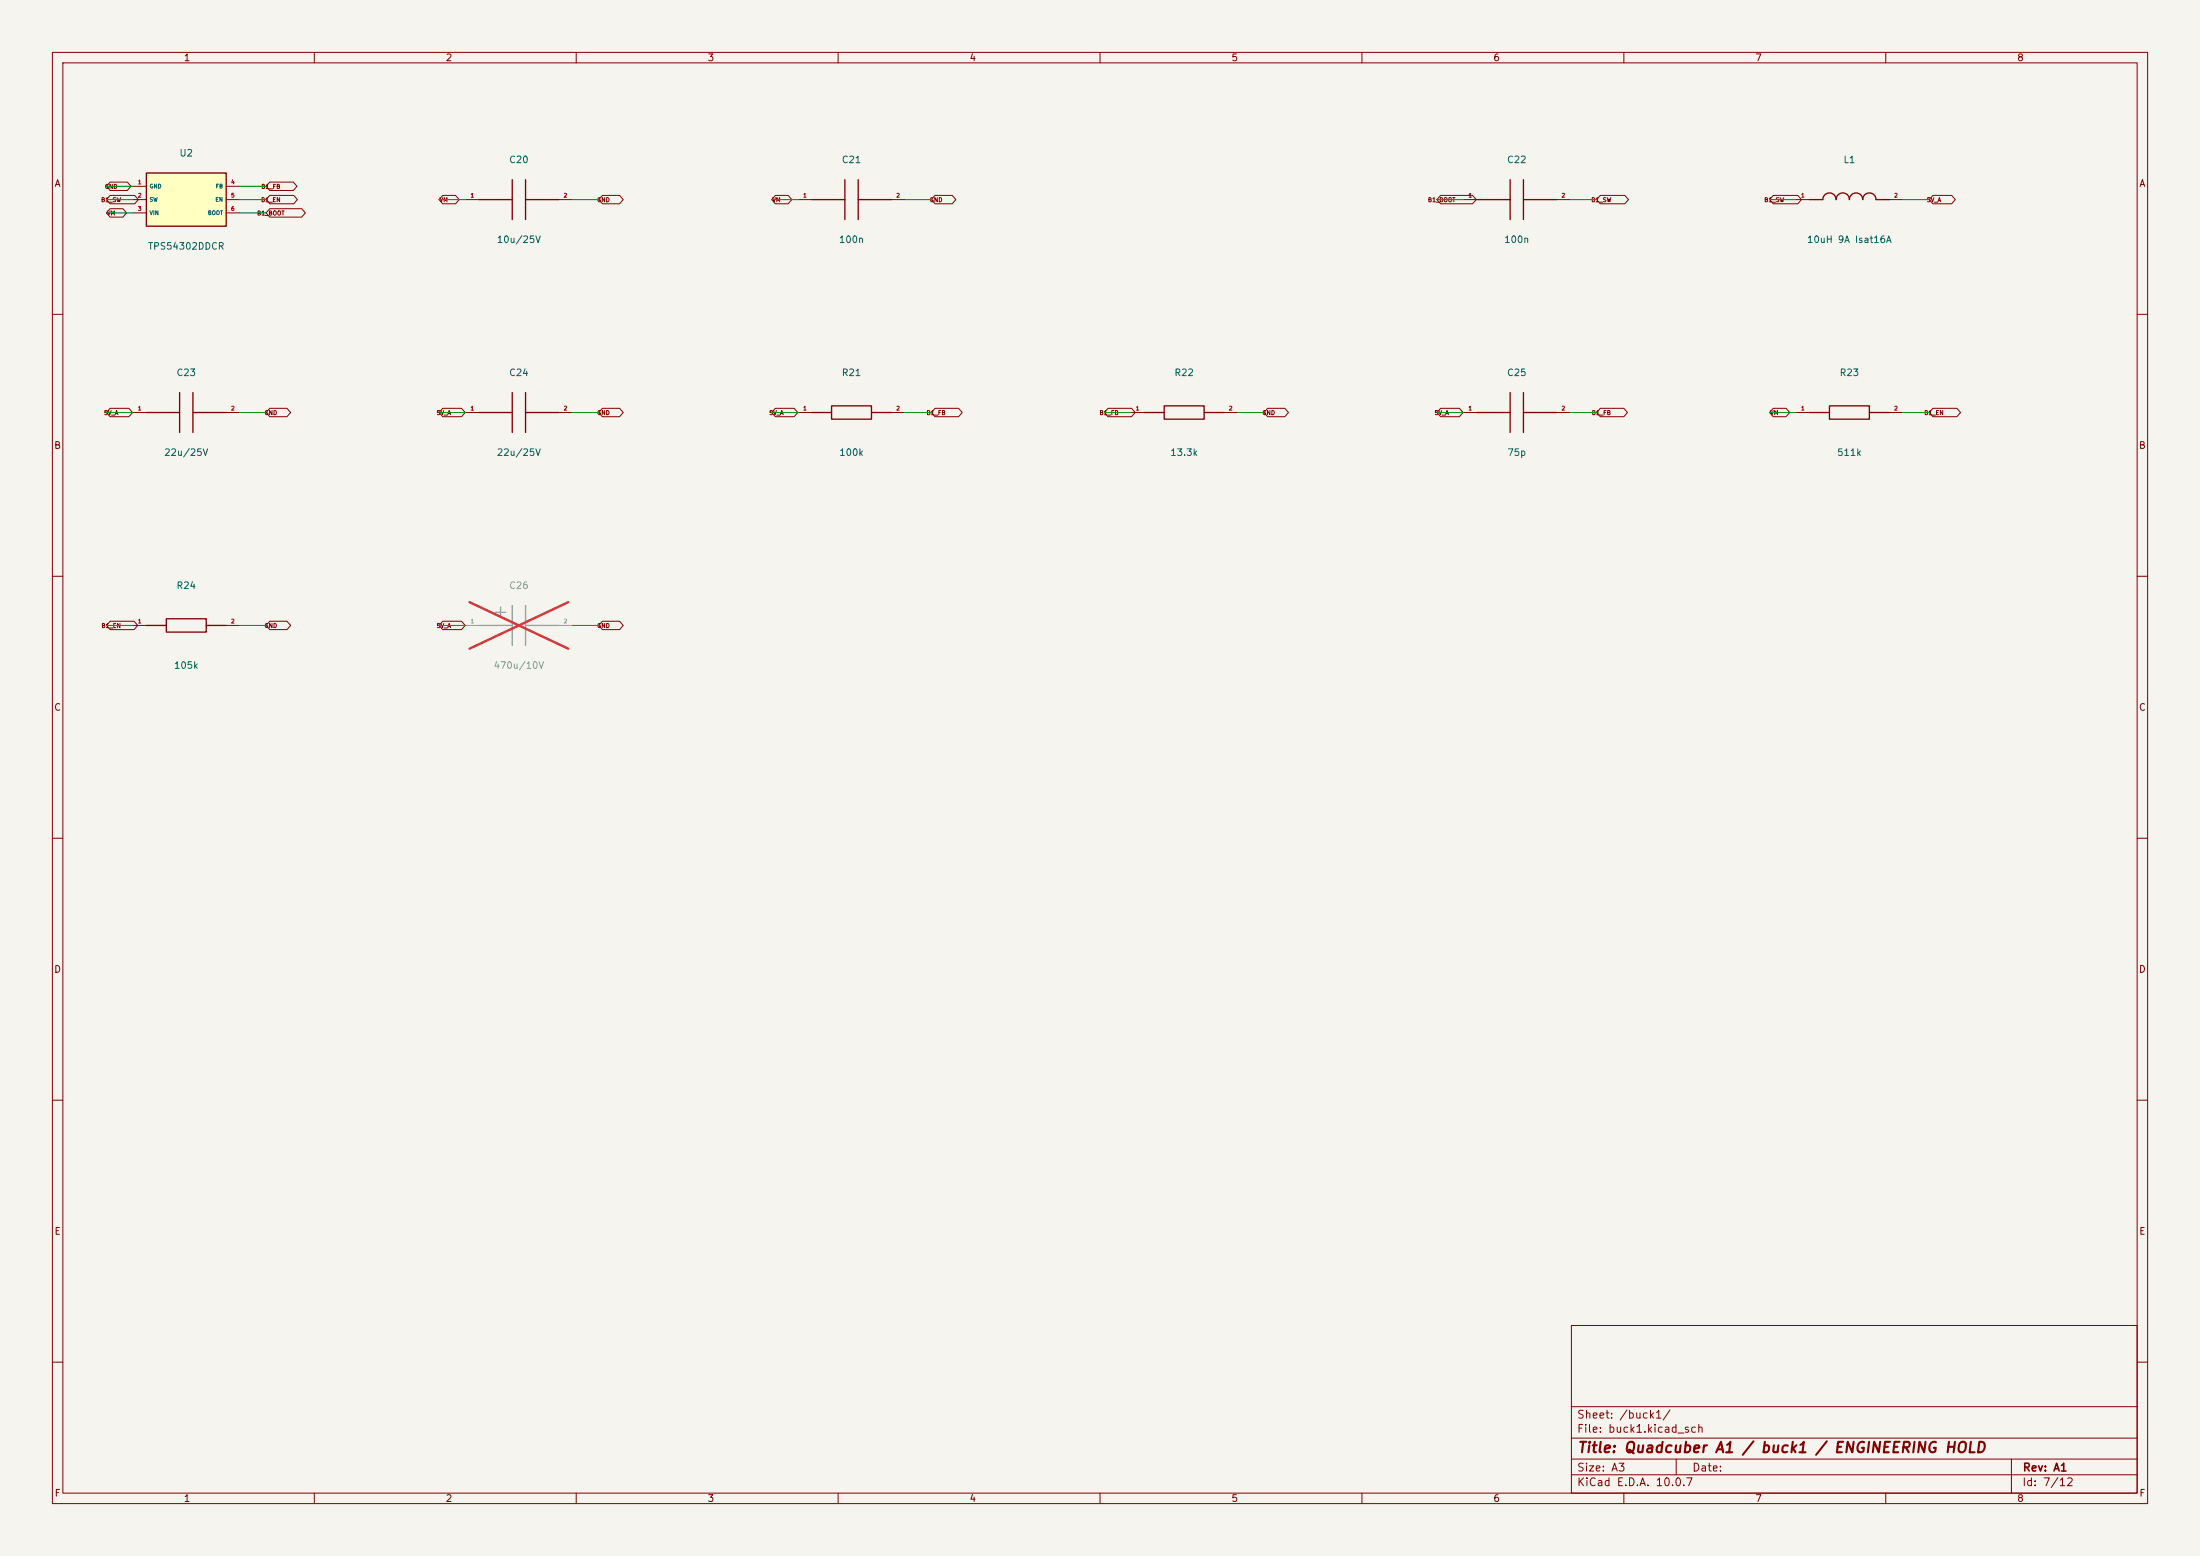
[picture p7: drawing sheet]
(kicad_sch
 (version 20260306)
 (generator "eeschema")
 (generator_version "10.0")
 (paper "A3")
 (title_block
  (title "Quadcuber A1 / buck1 / ENGINEERING HOLD")
  (rev "A1"))
 (lib_symbols
  (symbol "Quadcuber:C20"
   (pin_names (hide yes)) (exclude_from_sim no) (in_bom yes) (on_board yes)
   (in_pos_files yes)
   (duplicate_pin_numbers_are_jumpers no)
   (property "Reference" "C20" (at 0 6.35 0) (show_name no) (do_not_autoplace no) (effects (font (size 1 1))))
   (property "Value" "10u/25V" (at 0 -6.35 0) (show_name no) (do_not_autoplace no) (effects (font (size 1 1))))
   (property "Footprint" "Quadcuber:C_1210_3225Metric" (at 0 0 0) (show_name no) (do_not_autoplace no) (hide yes) (effects (font (size 1 1))))
   (property "Datasheet" "" (at 0 0 0) (show_name no) (do_not_autoplace no) (hide yes) (effects (font (size 1.27 1.27))))
   (property "Description" "" (at 0 0 0) (show_name no) (do_not_autoplace no) (hide yes) (effects (font (size 1.27 1.27))))
   (symbol "C20_0_1"
    (polyline (pts (xy -7.62 0) (xy -1.27 0)) (stroke (width 0.254) (type default)) (fill (type none)))
    (polyline (pts (xy -1.27 -3.81) (xy -1.27 3.81)) (stroke (width 0.254) (type default)) (fill (type none)))
    (polyline (pts (xy 1.27 0) (xy 7.62 0)) (stroke (width 0.254) (type default)) (fill (type none)))
    (polyline (pts (xy 1.27 -3.81) (xy 1.27 3.81)) (stroke (width 0.254) (type default)) (fill (type none))))
   (symbol "C20_1_1"
    (pin passive line (at -10.16 0 0) (length 2.54) (name "1" (effects (font (size 0.75 0.75)))) (number "1" (effects (font (size 0.75 0.75)))))
    (pin passive line (at 10.16 0 180) (length 2.54) (name "2" (effects (font (size 0.75 0.75)))) (number "2" (effects (font (size 0.75 0.75))))))
   (embedded_fonts no))
  (symbol "Quadcuber:C21"
   (pin_names (hide yes)) (exclude_from_sim no) (in_bom yes) (on_board yes)
   (in_pos_files yes)
   (duplicate_pin_numbers_are_jumpers no)
   (property "Reference" "C21" (at 0 6.35 0) (show_name no) (do_not_autoplace no) (effects (font (size 1 1))))
   (property "Value" "100n" (at 0 -6.35 0) (show_name no) (do_not_autoplace no) (effects (font (size 1 1))))
   (property "Footprint" "Quadcuber:C_0805_2012Metric" (at 0 0 0) (show_name no) (do_not_autoplace no) (hide yes) (effects (font (size 1 1))))
   (property "Datasheet" "" (at 0 0 0) (show_name no) (do_not_autoplace no) (hide yes) (effects (font (size 1.27 1.27))))
   (property "Description" "" (at 0 0 0) (show_name no) (do_not_autoplace no) (hide yes) (effects (font (size 1.27 1.27))))
   (symbol "C21_0_1"
    (polyline (pts (xy -7.62 0) (xy -1.27 0)) (stroke (width 0.254) (type default)) (fill (type none)))
    (polyline (pts (xy -1.27 -3.81) (xy -1.27 3.81)) (stroke (width 0.254) (type default)) (fill (type none)))
    (polyline (pts (xy 1.27 0) (xy 7.62 0)) (stroke (width 0.254) (type default)) (fill (type none)))
    (polyline (pts (xy 1.27 -3.81) (xy 1.27 3.81)) (stroke (width 0.254) (type default)) (fill (type none))))
   (symbol "C21_1_1"
    (pin passive line (at -10.16 0 0) (length 2.54) (name "1" (effects (font (size 0.75 0.75)))) (number "1" (effects (font (size 0.75 0.75)))))
    (pin passive line (at 10.16 0 180) (length 2.54) (name "2" (effects (font (size 0.75 0.75)))) (number "2" (effects (font (size 0.75 0.75))))))
   (embedded_fonts no))
  (symbol "Quadcuber:C22"
   (pin_names (hide yes)) (exclude_from_sim no) (in_bom yes) (on_board yes)
   (in_pos_files yes)
   (duplicate_pin_numbers_are_jumpers no)
   (property "Reference" "C22" (at 0 6.35 0) (show_name no) (do_not_autoplace no) (effects (font (size 1 1))))
   (property "Value" "100n" (at 0 -6.35 0) (show_name no) (do_not_autoplace no) (effects (font (size 1 1))))
   (property "Footprint" "Quadcuber:C_0805_2012Metric" (at 0 0 0) (show_name no) (do_not_autoplace no) (hide yes) (effects (font (size 1 1))))
   (property "Datasheet" "" (at 0 0 0) (show_name no) (do_not_autoplace no) (hide yes) (effects (font (size 1.27 1.27))))
   (property "Description" "" (at 0 0 0) (show_name no) (do_not_autoplace no) (hide yes) (effects (font (size 1.27 1.27))))
   (symbol "C22_0_1"
    (polyline (pts (xy -7.62 0) (xy -1.27 0)) (stroke (width 0.254) (type default)) (fill (type none)))
    (polyline (pts (xy -1.27 -3.81) (xy -1.27 3.81)) (stroke (width 0.254) (type default)) (fill (type none)))
    (polyline (pts (xy 1.27 0) (xy 7.62 0)) (stroke (width 0.254) (type default)) (fill (type none)))
    (polyline (pts (xy 1.27 -3.81) (xy 1.27 3.81)) (stroke (width 0.254) (type default)) (fill (type none))))
   (symbol "C22_1_1"
    (pin passive line (at -10.16 0 0) (length 2.54) (name "1" (effects (font (size 0.75 0.75)))) (number "1" (effects (font (size 0.75 0.75)))))
    (pin passive line (at 10.16 0 180) (length 2.54) (name "2" (effects (font (size 0.75 0.75)))) (number "2" (effects (font (size 0.75 0.75))))))
   (embedded_fonts no))
  (symbol "Quadcuber:C23"
   (pin_names (hide yes)) (exclude_from_sim no) (in_bom yes) (on_board yes)
   (in_pos_files yes)
   (duplicate_pin_numbers_are_jumpers no)
   (property "Reference" "C23" (at 0 6.35 0) (show_name no) (do_not_autoplace no) (effects (font (size 1 1))))
   (property "Value" "22u/25V" (at 0 -6.35 0) (show_name no) (do_not_autoplace no) (effects (font (size 1 1))))
   (property "Footprint" "Quadcuber:C_1210_3225Metric" (at 0 0 0) (show_name no) (do_not_autoplace no) (hide yes) (effects (font (size 1 1))))
   (property "Datasheet" "" (at 0 0 0) (show_name no) (do_not_autoplace no) (hide yes) (effects (font (size 1.27 1.27))))
   (property "Description" "" (at 0 0 0) (show_name no) (do_not_autoplace no) (hide yes) (effects (font (size 1.27 1.27))))
   (symbol "C23_0_1"
    (polyline (pts (xy -7.62 0) (xy -1.27 0)) (stroke (width 0.254) (type default)) (fill (type none)))
    (polyline (pts (xy -1.27 -3.81) (xy -1.27 3.81)) (stroke (width 0.254) (type default)) (fill (type none)))
    (polyline (pts (xy 1.27 0) (xy 7.62 0)) (stroke (width 0.254) (type default)) (fill (type none)))
    (polyline (pts (xy 1.27 -3.81) (xy 1.27 3.81)) (stroke (width 0.254) (type default)) (fill (type none))))
   (symbol "C23_1_1"
    (pin passive line (at -10.16 0 0) (length 2.54) (name "1" (effects (font (size 0.75 0.75)))) (number "1" (effects (font (size 0.75 0.75)))))
    (pin passive line (at 10.16 0 180) (length 2.54) (name "2" (effects (font (size 0.75 0.75)))) (number "2" (effects (font (size 0.75 0.75))))))
   (embedded_fonts no))
  (symbol "Quadcuber:C24"
   (pin_names (hide yes)) (exclude_from_sim no) (in_bom yes) (on_board yes)
   (in_pos_files yes)
   (duplicate_pin_numbers_are_jumpers no)
   (property "Reference" "C24" (at 0 6.35 0) (show_name no) (do_not_autoplace no) (effects (font (size 1 1))))
   (property "Value" "22u/25V" (at 0 -6.35 0) (show_name no) (do_not_autoplace no) (effects (font (size 1 1))))
   (property "Footprint" "Quadcuber:C_1210_3225Metric" (at 0 0 0) (show_name no) (do_not_autoplace no) (hide yes) (effects (font (size 1 1))))
   (property "Datasheet" "" (at 0 0 0) (show_name no) (do_not_autoplace no) (hide yes) (effects (font (size 1.27 1.27))))
   (property "Description" "" (at 0 0 0) (show_name no) (do_not_autoplace no) (hide yes) (effects (font (size 1.27 1.27))))
   (symbol "C24_0_1"
    (polyline (pts (xy -7.62 0) (xy -1.27 0)) (stroke (width 0.254) (type default)) (fill (type none)))
    (polyline (pts (xy -1.27 -3.81) (xy -1.27 3.81)) (stroke (width 0.254) (type default)) (fill (type none)))
    (polyline (pts (xy 1.27 0) (xy 7.62 0)) (stroke (width 0.254) (type default)) (fill (type none)))
    (polyline (pts (xy 1.27 -3.81) (xy 1.27 3.81)) (stroke (width 0.254) (type default)) (fill (type none))))
   (symbol "C24_1_1"
    (pin passive line (at -10.16 0 0) (length 2.54) (name "1" (effects (font (size 0.75 0.75)))) (number "1" (effects (font (size 0.75 0.75)))))
    (pin passive line (at 10.16 0 180) (length 2.54) (name "2" (effects (font (size 0.75 0.75)))) (number "2" (effects (font (size 0.75 0.75))))))
   (embedded_fonts no))
  (symbol "Quadcuber:C25"
   (pin_names (hide yes)) (exclude_from_sim no) (in_bom yes) (on_board yes)
   (in_pos_files yes)
   (duplicate_pin_numbers_are_jumpers no)
   (property "Reference" "C25" (at 0 6.35 0) (show_name no) (do_not_autoplace no) (effects (font (size 1 1))))
   (property "Value" "75p" (at 0 -6.35 0) (show_name no) (do_not_autoplace no) (effects (font (size 1 1))))
   (property "Footprint" "Quadcuber:C_0603_1608Metric" (at 0 0 0) (show_name no) (do_not_autoplace no) (hide yes) (effects (font (size 1 1))))
   (property "Datasheet" "" (at 0 0 0) (show_name no) (do_not_autoplace no) (hide yes) (effects (font (size 1.27 1.27))))
   (property "Description" "" (at 0 0 0) (show_name no) (do_not_autoplace no) (hide yes) (effects (font (size 1.27 1.27))))
   (symbol "C25_0_1"
    (polyline (pts (xy -7.62 0) (xy -1.27 0)) (stroke (width 0.254) (type default)) (fill (type none)))
    (polyline (pts (xy -1.27 -3.81) (xy -1.27 3.81)) (stroke (width 0.254) (type default)) (fill (type none)))
    (polyline (pts (xy 1.27 0) (xy 7.62 0)) (stroke (width 0.254) (type default)) (fill (type none)))
    (polyline (pts (xy 1.27 -3.81) (xy 1.27 3.81)) (stroke (width 0.254) (type default)) (fill (type none))))
   (symbol "C25_1_1"
    (pin passive line (at -10.16 0 0) (length 2.54) (name "1" (effects (font (size 0.75 0.75)))) (number "1" (effects (font (size 0.75 0.75)))))
    (pin passive line (at 10.16 0 180) (length 2.54) (name "2" (effects (font (size 0.75 0.75)))) (number "2" (effects (font (size 0.75 0.75))))))
   (embedded_fonts no))
  (symbol "Quadcuber:C26"
   (pin_names (hide yes)) (exclude_from_sim no) (in_bom yes) (on_board yes)
   (in_pos_files yes)
   (duplicate_pin_numbers_are_jumpers no)
   (property "Reference" "C26" (at 0 6.35 0) (show_name no) (do_not_autoplace no) (effects (font (size 1 1))))
   (property "Value" "470u/10V" (at 0 -6.35 0) (show_name no) (do_not_autoplace no) (effects (font (size 1 1))))
   (property "Footprint" "Quadcuber:CP_Radial_D8.0mm_P3.50mm" (at 0 0 0) (show_name no) (do_not_autoplace no) (hide yes) (effects (font (size 1 1))))
   (property "Datasheet" "" (at 0 0 0) (show_name no) (do_not_autoplace no) (hide yes) (effects (font (size 1.27 1.27))))
   (property "Description" "" (at 0 0 0) (show_name no) (do_not_autoplace no) (hide yes) (effects (font (size 1.27 1.27))))
   (symbol "C26_0_1"
    (polyline (pts (xy -7.62 0) (xy -1.27 0)) (stroke (width 0.254) (type default)) (fill (type none)))
    (polyline (pts (xy -4.5 2.5) (xy -2.5 2.5)) (stroke (width 0.254) (type default)) (fill (type none)))
    (polyline (pts (xy -3.5 1.5) (xy -3.5 3.5)) (stroke (width 0.254) (type default)) (fill (type none)))
    (polyline (pts (xy -1.27 -3.81) (xy -1.27 3.81)) (stroke (width 0.254) (type default)) (fill (type none)))
    (polyline (pts (xy 1.27 0) (xy 7.62 0)) (stroke (width 0.254) (type default)) (fill (type none)))
    (polyline (pts (xy 1.27 -3.81) (xy 1.27 3.81)) (stroke (width 0.254) (type default)) (fill (type none))))
   (symbol "C26_1_1"
    (pin passive line (at -10.16 0 0) (length 2.54) (name "+" (effects (font (size 0.75 0.75)))) (number "1" (effects (font (size 0.75 0.75)))))
    (pin passive line (at 10.16 0 180) (length 2.54) (name "-" (effects (font (size 0.75 0.75)))) (number "2" (effects (font (size 0.75 0.75))))))
   (embedded_fonts no))
  (symbol "Quadcuber:L1"
   (pin_names (hide yes)) (exclude_from_sim no) (in_bom yes) (on_board yes)
   (in_pos_files yes)
   (duplicate_pin_numbers_are_jumpers no)
   (property "Reference" "L1" (at 0 6.35 0) (show_name no) (do_not_autoplace no) (effects (font (size 1 1))))
   (property "Value" "10uH 9A Isat16A" (at 0 -6.35 0) (show_name no) (do_not_autoplace no) (effects (font (size 1 1))))
   (property "Footprint" "Quadcuber:L_Bourns_SRP1245A" (at 0 0 0) (show_name no) (do_not_autoplace no) (hide yes) (effects (font (size 1 1))))
   (property "Datasheet" "" (at 0 0 0) (show_name no) (do_not_autoplace no) (hide yes) (effects (font (size 1.27 1.27))))
   (property "Description" "" (at 0 0 0) (show_name no) (do_not_autoplace no) (hide yes) (effects (font (size 1.27 1.27))))
   (symbol "L1_0_1"
    (polyline (pts (xy -7.62 0) (xy -5.08 0)) (stroke (width 0.254) (type default)) (fill (type none)))
    (arc (start -5.08 0) (mid -3.81 1.27) (end -2.54 0) (stroke (width 0.254) (type default)) (fill (type none)))
    (arc (start -2.54 0) (mid -1.27 1.27) (end 0 0) (stroke (width 0.254) (type default)) (fill (type none)))
    (arc (start 0 0) (mid 1.27 1.27) (end 2.54 0) (stroke (width 0.254) (type default)) (fill (type none)))
    (arc (start 2.54 0) (mid 3.81 1.27) (end 5.08 0) (stroke (width 0.254) (type default)) (fill (type none)))
    (polyline (pts (xy 5.08 0) (xy 7.62 0)) (stroke (width 0.254) (type default)) (fill (type none))))
   (symbol "L1_1_1"
    (pin passive line (at -10.16 0 0) (length 2.54) (name "1" (effects (font (size 0.75 0.75)))) (number "1" (effects (font (size 0.75 0.75)))))
    (pin passive line (at 10.16 0 180) (length 2.54) (name "2" (effects (font (size 0.75 0.75)))) (number "2" (effects (font (size 0.75 0.75))))))
   (embedded_fonts no))

  (symbol "Quadcuber:R21"
   (pin_names (hide yes)) (exclude_from_sim no) (in_bom yes) (on_board yes)
   (in_pos_files yes)
   (duplicate_pin_numbers_are_jumpers no)
   (property "Reference" "R21" (at 0 6.35 0) (show_name no) (do_not_autoplace no) (effects (font (size 1 1))))
   (property "Value" "100k" (at 0 -6.35 0) (show_name no) (do_not_autoplace no) (effects (font (size 1 1))))
   (property "Footprint" "Quadcuber:R_0603_1608Metric" (at 0 0 0) (show_name no) (do_not_autoplace no) (hide yes) (effects (font (size 1 1))))
   (property "Datasheet" "" (at 0 0 0) (show_name no) (do_not_autoplace no) (hide yes) (effects (font (size 1.27 1.27))))
   (property "Description" "" (at 0 0 0) (show_name no) (do_not_autoplace no) (hide yes) (effects (font (size 1.27 1.27))))
   (symbol "R21_0_1"
    (polyline (pts (xy -7.62 0) (xy -3.81 0)) (stroke (width 0.254) (type default)) (fill (type none)))
    (rectangle (start -3.81 1.27) (end 3.81 -1.27) (stroke (width 0.254) (type default)) (fill (type none)))
    (polyline (pts (xy 3.81 0) (xy 7.62 0)) (stroke (width 0.254) (type default)) (fill (type none))))
   (symbol "R21_1_1"
    (pin passive line (at -10.16 0 0) (length 2.54) (name "1" (effects (font (size 0.75 0.75)))) (number "1" (effects (font (size 0.75 0.75)))))
    (pin passive line (at 10.16 0 180) (length 2.54) (name "2" (effects (font (size 0.75 0.75)))) (number "2" (effects (font (size 0.75 0.75))))))
   (embedded_fonts no))
  (symbol "Quadcuber:R22"
   (pin_names (hide yes)) (exclude_from_sim no) (in_bom yes) (on_board yes)
   (in_pos_files yes)
   (duplicate_pin_numbers_are_jumpers no)
   (property "Reference" "R22" (at 0 6.35 0) (show_name no) (do_not_autoplace no) (effects (font (size 1 1))))
   (property "Value" "13.3k" (at 0 -6.35 0) (show_name no) (do_not_autoplace no) (effects (font (size 1 1))))
   (property "Footprint" "Quadcuber:R_0603_1608Metric" (at 0 0 0) (show_name no) (do_not_autoplace no) (hide yes) (effects (font (size 1 1))))
   (property "Datasheet" "" (at 0 0 0) (show_name no) (do_not_autoplace no) (hide yes) (effects (font (size 1.27 1.27))))
   (property "Description" "" (at 0 0 0) (show_name no) (do_not_autoplace no) (hide yes) (effects (font (size 1.27 1.27))))
   (symbol "R22_0_1"
    (polyline (pts (xy -7.62 0) (xy -3.81 0)) (stroke (width 0.254) (type default)) (fill (type none)))
    (rectangle (start -3.81 1.27) (end 3.81 -1.27) (stroke (width 0.254) (type default)) (fill (type none)))
    (polyline (pts (xy 3.81 0) (xy 7.62 0)) (stroke (width 0.254) (type default)) (fill (type none))))
   (symbol "R22_1_1"
    (pin passive line (at -10.16 0 0) (length 2.54) (name "1" (effects (font (size 0.75 0.75)))) (number "1" (effects (font (size 0.75 0.75)))))
    (pin passive line (at 10.16 0 180) (length 2.54) (name "2" (effects (font (size 0.75 0.75)))) (number "2" (effects (font (size 0.75 0.75))))))
   (embedded_fonts no))
  (symbol "Quadcuber:R23"
   (pin_names (hide yes)) (exclude_from_sim no) (in_bom yes) (on_board yes)
   (in_pos_files yes)
   (duplicate_pin_numbers_are_jumpers no)
   (property "Reference" "R23" (at 0 6.35 0) (show_name no) (do_not_autoplace no) (effects (font (size 1 1))))
   (property "Value" "511k" (at 0 -6.35 0) (show_name no) (do_not_autoplace no) (effects (font (size 1 1))))
   (property "Footprint" "Quadcuber:R_0603_1608Metric" (at 0 0 0) (show_name no) (do_not_autoplace no) (hide yes) (effects (font (size 1 1))))
   (property "Datasheet" "" (at 0 0 0) (show_name no) (do_not_autoplace no) (hide yes) (effects (font (size 1.27 1.27))))
   (property "Description" "" (at 0 0 0) (show_name no) (do_not_autoplace no) (hide yes) (effects (font (size 1.27 1.27))))
   (symbol "R23_0_1"
    (polyline (pts (xy -7.62 0) (xy -3.81 0)) (stroke (width 0.254) (type default)) (fill (type none)))
    (rectangle (start -3.81 1.27) (end 3.81 -1.27) (stroke (width 0.254) (type default)) (fill (type none)))
    (polyline (pts (xy 3.81 0) (xy 7.62 0)) (stroke (width 0.254) (type default)) (fill (type none))))
   (symbol "R23_1_1"
    (pin passive line (at -10.16 0 0) (length 2.54) (name "1" (effects (font (size 0.75 0.75)))) (number "1" (effects (font (size 0.75 0.75)))))
    (pin passive line (at 10.16 0 180) (length 2.54) (name "2" (effects (font (size 0.75 0.75)))) (number "2" (effects (font (size 0.75 0.75))))))
   (embedded_fonts no))
  (symbol "Quadcuber:R24"
   (pin_names (hide yes)) (exclude_from_sim no) (in_bom yes) (on_board yes)
   (in_pos_files yes)
   (duplicate_pin_numbers_are_jumpers no)
   (property "Reference" "R24" (at 0 6.35 0) (show_name no) (do_not_autoplace no) (effects (font (size 1 1))))
   (property "Value" "105k" (at 0 -6.35 0) (show_name no) (do_not_autoplace no) (effects (font (size 1 1))))
   (property "Footprint" "Quadcuber:R_0603_1608Metric" (at 0 0 0) (show_name no) (do_not_autoplace no) (hide yes) (effects (font (size 1 1))))
   (property "Datasheet" "" (at 0 0 0) (show_name no) (do_not_autoplace no) (hide yes) (effects (font (size 1.27 1.27))))
   (property "Description" "" (at 0 0 0) (show_name no) (do_not_autoplace no) (hide yes) (effects (font (size 1.27 1.27))))
   (symbol "R24_0_1"
    (polyline (pts (xy -7.62 0) (xy -3.81 0)) (stroke (width 0.254) (type default)) (fill (type none)))
    (rectangle (start -3.81 1.27) (end 3.81 -1.27) (stroke (width 0.254) (type default)) (fill (type none)))
    (polyline (pts (xy 3.81 0) (xy 7.62 0)) (stroke (width 0.254) (type default)) (fill (type none))))
   (symbol "R24_1_1"
    (pin passive line (at -10.16 0 0) (length 2.54) (name "1" (effects (font (size 0.75 0.75)))) (number "1" (effects (font (size 0.75 0.75)))))
    (pin passive line (at 10.16 0 180) (length 2.54) (name "2" (effects (font (size 0.75 0.75)))) (number "2" (effects (font (size 0.75 0.75))))))
   (embedded_fonts no))
  (symbol "Quadcuber:U2" (exclude_from_sim no) (in_bom yes) (on_board yes)
   (in_pos_files yes)
   (duplicate_pin_numbers_are_jumpers no)
   (property "Reference" "U2" (at 0 7.62 0) (show_name no) (do_not_autoplace no) (effects (font (size 1 1))))
   (property "Value" "TPS54302DDCR" (at 0 -7.62 0) (show_name no) (do_not_autoplace no) (effects (font (size 1 1))))
   (property "Footprint" "Quadcuber:SOT-23-6" (at 0 0 0) (show_name no) (do_not_autoplace no) (hide yes) (effects (font (size 1 1))))
   (property "Datasheet" "" (at 0 0 0) (show_name no) (do_not_autoplace no) (hide yes) (effects (font (size 1.27 1.27))))
   (property "Description" "" (at 0 0 0) (show_name no) (do_not_autoplace no) (hide yes) (effects (font (size 1.27 1.27))))
   (symbol "U2_0_1"
    (rectangle (start -7.62 5.08) (end 7.62 -5.08) (stroke (width 0.254) (type default)) (fill (type background))))
   (symbol "U2_1_1"
    (pin power_in line (at -10.16 2.54 0) (length 2.54) (name "GND" (effects (font (size 0.75 0.75)))) (number "1" (effects (font (size 0.75 0.75)))))
    (pin output line (at -10.16 0 0) (length 2.54) (name "SW" (effects (font (size 0.75 0.75)))) (number "2" (effects (font (size 0.75 0.75)))))
    (pin power_in line (at -10.16 -2.54 0) (length 2.54) (name "VIN" (effects (font (size 0.75 0.75)))) (number "3" (effects (font (size 0.75 0.75)))))
    (pin input line (at 10.16 2.54 180) (length 2.54) (name "FB" (effects (font (size 0.75 0.75)))) (number "4" (effects (font (size 0.75 0.75)))))
    (pin input line (at 10.16 0 180) (length 2.54) (name "EN" (effects (font (size 0.75 0.75)))) (number "5" (effects (font (size 0.75 0.75)))))
    (pin passive line (at 10.16 -2.54 180) (length 2.54) (name "BOOT" (effects (font (size 0.75 0.75)))) (number "6" (effects (font (size 0.75 0.75))))))
   (embedded_fonts no)))
 (wire
  (pts (xy 299.72 78.74) (xy 304.8 78.74))
  (stroke (width 0) (type default)))
 (wire
  (pts (xy 342.9 78.74) (xy 337.82 78.74))
  (stroke (width 0) (type default)))
 (wire
  (pts (xy 45.72 78.74) (xy 50.8 78.74))
  (stroke (width 0) (type default)))
 (wire
  (pts (xy 299.72 38.1) (xy 304.8 38.1))
  (stroke (width 0) (type default)))
 (wire
  (pts (xy 172.72 38.1) (xy 177.8 38.1))
  (stroke (width 0) (type default)))
 (wire
  (pts (xy 109.22 119.38) (xy 114.3 119.38))
  (stroke (width 0) (type default)))
 (wire
  (pts (xy 152.4 78.74) (xy 147.32 78.74))
  (stroke (width 0) (type default)))
 (wire
  (pts (xy 25.4 40.64) (xy 20.32 40.64))
  (stroke (width 0) (type default)))
 (wire
  (pts (xy 25.4 35.56) (xy 20.32 35.56))
  (stroke (width 0) (type default)))
 (wire
  (pts (xy 109.22 78.74) (xy 114.3 78.74))
  (stroke (width 0) (type default)))
 (wire
  (pts (xy 45.72 35.56) (xy 50.8 35.56))
  (stroke (width 0) (type default)))
 (wire
  (pts (xy 25.4 119.38) (xy 20.32 119.38))
  (stroke (width 0) (type default)))
 (wire
  (pts (xy 363.22 78.74) (xy 368.3 78.74))
  (stroke (width 0) (type default)))
 (wire
  (pts (xy 45.72 40.64) (xy 50.8 40.64))
  (stroke (width 0) (type default)))

 (wire
  (pts (xy 279.4 78.74) (xy 274.32 78.74))
  (stroke (width 0) (type default)))
 (wire
  (pts (xy 152.4 38.1) (xy 147.32 38.1))
  (stroke (width 0) (type default)))
 (wire
  (pts (xy 363.22 38.1) (xy 368.3 38.1))
  (stroke (width 0) (type default)))
 (wire
  (pts (xy 25.4 78.74) (xy 20.32 78.74))
  (stroke (width 0) (type default)))
 (wire
  (pts (xy 45.72 119.38) (xy 50.8 119.38))
  (stroke (width 0) (type default)))
 (wire
  (pts (xy 45.72 38.1) (xy 50.8 38.1))
  (stroke (width 0) (type default)))

 (wire
  (pts (xy 109.22 38.1) (xy 114.3 38.1))
  (stroke (width 0) (type default)))
 (wire
  (pts (xy 279.4 38.1) (xy 274.32 38.1))
  (stroke (width 0) (type default)))
 (wire
  (pts (xy 215.9 78.74) (xy 210.82 78.74))
  (stroke (width 0) (type default)))
 (wire
  (pts (xy 342.9 38.1) (xy 337.82 38.1))
  (stroke (width 0) (type default)))
 (wire
  (pts (xy 88.9 78.74) (xy 83.82 78.74))
  (stroke (width 0) (type default)))
 (wire
  (pts (xy 172.72 78.74) (xy 177.8 78.74))
  (stroke (width 0) (type default)))
 (wire
  (pts (xy 25.4 38.1) (xy 20.32 38.1))
  (stroke (width 0) (type default)))
 (wire
  (pts (xy 88.9 38.1) (xy 83.82 38.1))
  (stroke (width 0) (type default)))
 (wire
  (pts (xy 236.22 78.74) (xy 241.3 78.74))
  (stroke (width 0) (type default)))
 (wire
  (pts (xy 88.9 119.38) (xy 83.82 119.38))
  (stroke (width 0) (type default)))
 (global_label "B1_SW"
  (shape bidirectional)
  (at 304.8 38.1 0)
  (effects (font (size 0.8 0.8)))
  (property "Intersheetrefs" "${INTERSHEET_REFS}" (at 304.8 38.1 180) (hide yes) (show_name no) (do_not_autoplace no) (effects (font (size 0.8 0.8)))))
 (global_label "GND"
  (shape bidirectional)
  (at 20.32 35.56 0)
  (effects (font (size 0.8 0.8)))
  (property "Intersheetrefs" "${INTERSHEET_REFS}" (at 20.32 35.56 0) (hide yes) (show_name no) (do_not_autoplace no) (effects (font (size 0.8 0.8)))))

 (global_label "B1_EN"
  (shape bidirectional)
  (at 368.3 78.74 0)
  (effects (font (size 0.8 0.8)))
  (property "Intersheetrefs" "${INTERSHEET_REFS}" (at 368.3 78.74 180) (hide yes) (show_name no) (do_not_autoplace no) (effects (font (size 0.8 0.8)))))
 (global_label "5V_A"
  (shape bidirectional)
  (at 368.3 38.1 0)
  (effects (font (size 0.8 0.8)))
  (property "Intersheetrefs" "${INTERSHEET_REFS}" (at 368.3 38.1 180) (hide yes) (show_name no) (do_not_autoplace no) (effects (font (size 0.8 0.8)))))
 (global_label "B1_EN"
  (shape bidirectional)
  (at 50.8 38.1 0)
  (effects (font (size 0.8 0.8)))
  (property "Intersheetrefs" "${INTERSHEET_REFS}" (at 50.8 38.1 180) (hide yes) (show_name no) (do_not_autoplace no) (effects (font (size 0.8 0.8)))))
 (global_label "B1_FB"
  (shape bidirectional)
  (at 177.8 78.74 0)
  (effects (font (size 0.8 0.8)))
  (property "Intersheetrefs" "${INTERSHEET_REFS}" (at 177.8 78.74 180) (hide yes) (show_name no) (do_not_autoplace no) (effects (font (size 0.8 0.8)))))
 (global_label "VM"
  (shape bidirectional)
  (at 83.82 38.1 0)
  (effects (font (size 0.8 0.8)))
  (property "Intersheetrefs" "${INTERSHEET_REFS}" (at 83.82 38.1 0) (hide yes) (show_name no) (do_not_autoplace no) (effects (font (size 0.8 0.8)))))
 (global_label "GND"
  (shape bidirectional)
  (at 50.8 119.38 0)
  (effects (font (size 0.8 0.8)))
  (property "Intersheetrefs" "${INTERSHEET_REFS}" (at 50.8 119.38 180) (hide yes) (show_name no) (do_not_autoplace no) (effects (font (size 0.8 0.8)))))

 (global_label "5V_A"
  (shape bidirectional)
  (at 83.82 78.74 0)
  (effects (font (size 0.8 0.8)))
  (property "Intersheetrefs" "${INTERSHEET_REFS}" (at 83.82 78.74 0) (hide yes) (show_name no) (do_not_autoplace no) (effects (font (size 0.8 0.8)))))
 (global_label "5V_A"
  (shape bidirectional)
  (at 147.32 78.74 0)
  (effects (font (size 0.8 0.8)))
  (property "Intersheetrefs" "${INTERSHEET_REFS}" (at 147.32 78.74 0) (hide yes) (show_name no) (do_not_autoplace no) (effects (font (size 0.8 0.8)))))
 (global_label "GND"
  (shape bidirectional)
  (at 114.3 38.1 0)
  (effects (font (size 0.8 0.8)))
  (property "Intersheetrefs" "${INTERSHEET_REFS}" (at 114.3 38.1 180) (hide yes) (show_name no) (do_not_autoplace no) (effects (font (size 0.8 0.8)))))
 (global_label "VM"
  (shape bidirectional)
  (at 337.82 78.74 0)
  (effects (font (size 0.8 0.8)))
  (property "Intersheetrefs" "${INTERSHEET_REFS}" (at 337.82 78.74 0) (hide yes) (show_name no) (do_not_autoplace no) (effects (font (size 0.8 0.8)))))
 (global_label "B1_FB"
  (shape bidirectional)
  (at 210.82 78.74 0)
  (effects (font (size 0.8 0.8)))
  (property "Intersheetrefs" "${INTERSHEET_REFS}" (at 210.82 78.74 0) (hide yes) (show_name no) (do_not_autoplace no) (effects (font (size 0.8 0.8)))))
 (global_label "B1_SW"
  (shape bidirectional)
  (at 20.32 38.1 0)
  (effects (font (size 0.8 0.8)))
  (property "Intersheetrefs" "${INTERSHEET_REFS}" (at 20.32 38.1 0) (hide yes) (show_name no) (do_not_autoplace no) (effects (font (size 0.8 0.8)))))
 (global_label "B1_BOOT"
  (shape bidirectional)
  (at 274.32 38.1 0)
  (effects (font (size 0.8 0.8)))
  (property "Intersheetrefs" "${INTERSHEET_REFS}" (at 274.32 38.1 0) (hide yes) (show_name no) (do_not_autoplace no) (effects (font (size 0.8 0.8)))))
 (global_label "GND"
  (shape bidirectional)
  (at 114.3 119.38 0)
  (effects (font (size 0.8 0.8)))
  (property "Intersheetrefs" "${INTERSHEET_REFS}" (at 114.3 119.38 180) (hide yes) (show_name no) (do_not_autoplace no) (effects (font (size 0.8 0.8)))))
 (global_label "B1_FB"
  (shape bidirectional)
  (at 304.8 78.74 0)
  (effects (font (size 0.8 0.8)))
  (property "Intersheetrefs" "${INTERSHEET_REFS}" (at 304.8 78.74 180) (hide yes) (show_name no) (do_not_autoplace no) (effects (font (size 0.8 0.8)))))
 (global_label "B1_FB"
  (shape bidirectional)
  (at 50.8 35.56 0)
  (effects (font (size 0.8 0.8)))
  (property "Intersheetrefs" "${INTERSHEET_REFS}" (at 50.8 35.56 180) (hide yes) (show_name no) (do_not_autoplace no) (effects (font (size 0.8 0.8)))))
 (global_label "GND"
  (shape bidirectional)
  (at 114.3 78.74 0)
  (effects (font (size 0.8 0.8)))
  (property "Intersheetrefs" "${INTERSHEET_REFS}" (at 114.3 78.74 180) (hide yes) (show_name no) (do_not_autoplace no) (effects (font (size 0.8 0.8)))))
 (global_label "B1_EN"
  (shape bidirectional)
  (at 20.32 119.38 0)
  (effects (font (size 0.8 0.8)))
  (property "Intersheetrefs" "${INTERSHEET_REFS}" (at 20.32 119.38 0) (hide yes) (show_name no) (do_not_autoplace no) (effects (font (size 0.8 0.8)))))
 (global_label "GND"
  (shape bidirectional)
  (at 241.3 78.74 0)
  (effects (font (size 0.8 0.8)))
  (property "Intersheetrefs" "${INTERSHEET_REFS}" (at 241.3 78.74 180) (hide yes) (show_name no) (do_not_autoplace no) (effects (font (size 0.8 0.8)))))
 (global_label "VM"
  (shape bidirectional)
  (at 147.32 38.1 0)
  (effects (font (size 0.8 0.8)))
  (property "Intersheetrefs" "${INTERSHEET_REFS}" (at 147.32 38.1 0) (hide yes) (show_name no) (do_not_autoplace no) (effects (font (size 0.8 0.8)))))
 (global_label "GND"
  (shape bidirectional)
  (at 50.8 78.74 0)
  (effects (font (size 0.8 0.8)))
  (property "Intersheetrefs" "${INTERSHEET_REFS}" (at 50.8 78.74 180) (hide yes) (show_name no) (do_not_autoplace no) (effects (font (size 0.8 0.8)))))
 (global_label "VM"
  (shape bidirectional)
  (at 20.32 40.64 0)
  (effects (font (size 0.8 0.8)))
  (property "Intersheetrefs" "${INTERSHEET_REFS}" (at 20.32 40.64 0) (hide yes) (show_name no) (do_not_autoplace no) (effects (font (size 0.8 0.8)))))
 (global_label "5V_A"
  (shape bidirectional)
  (at 83.82 119.38 0)
  (effects (font (size 0.8 0.8)))
  (property "Intersheetrefs" "${INTERSHEET_REFS}" (at 83.82 119.38 0) (hide yes) (show_name no) (do_not_autoplace no) (effects (font (size 0.8 0.8)))))
 (global_label "B1_SW"
  (shape bidirectional)
  (at 337.82 38.1 0)
  (effects (font (size 0.8 0.8)))
  (property "Intersheetrefs" "${INTERSHEET_REFS}" (at 337.82 38.1 0) (hide yes) (show_name no) (do_not_autoplace no) (effects (font (size 0.8 0.8)))))
 (global_label "B1_BOOT"
  (shape bidirectional)
  (at 50.8 40.64 0)
  (effects (font (size 0.8 0.8)))
  (property "Intersheetrefs" "${INTERSHEET_REFS}" (at 50.8 40.64 180) (hide yes) (show_name no) (do_not_autoplace no) (effects (font (size 0.8 0.8)))))
 (global_label "GND"
  (shape bidirectional)
  (at 177.8 38.1 0)
  (effects (font (size 0.8 0.8)))
  (property "Intersheetrefs" "${INTERSHEET_REFS}" (at 177.8 38.1 180) (hide yes) (show_name no) (do_not_autoplace no) (effects (font (size 0.8 0.8)))))
 (global_label "5V_A"
  (shape bidirectional)
  (at 20.32 78.74 0)
  (effects (font (size 0.8 0.8)))
  (property "Intersheetrefs" "${INTERSHEET_REFS}" (at 20.32 78.74 0) (hide yes) (show_name no) (do_not_autoplace no) (effects (font (size 0.8 0.8)))))
 (global_label "5V_A"
  (shape bidirectional)
  (at 274.32 78.74 0)
  (effects (font (size 0.8 0.8)))
  (property "Intersheetrefs" "${INTERSHEET_REFS}" (at 274.32 78.74 0) (hide yes) (show_name no) (do_not_autoplace no) (effects (font (size 0.8 0.8)))))
 (symbol
  (lib_id "Quadcuber:C20")
  (at 99.06 38.1 0)
  (unit 1)
  (body_style 1)
  (exclude_from_sim no)
  (in_bom yes)
  (on_board yes)
  (in_pos_files yes)
  (dnp no)
  (property "Reference" "C20" (at 99.06 30.48 0) (show_name no) (do_not_autoplace no) (effects (font (size 1.27 1.27))))
  (property "Value" "10u/25V" (at 99.06 45.72 0) (show_name no) (do_not_autoplace no) (effects (font (size 1.27 1.27))))
  (property "Footprint" "Quadcuber:C_1210_3225Metric" (at 99.06 38.1 0) (hide yes) (show_name no) (do_not_autoplace no) (effects (font (size 1.27 1.27))))
  (property "Datasheet" "" (at 99.06 38.1 0) (show_name no) (do_not_autoplace no) (effects (font (size 1.27 1.27))))
  (property "Description" "" (at 99.06 38.1 0) (show_name no) (do_not_autoplace no) (effects (font (size 1.27 1.27))))
  (property "MPN" "GRM32DR71E106KA12L" (at 99.06 38.1 0) (hide yes) (show_name no) (do_not_autoplace no) (effects (font (size 1.27 1.27))))
  (property "Manufacturer" "Murata" (at 99.06 38.1 0) (hide yes) (show_name no) (do_not_autoplace no) (effects (font (size 1.27 1.27))))
  (pin "1")
  (pin "2"))
 (symbol
  (lib_id "Quadcuber:C25")
  (at 289.56 78.74 0)
  (unit 1)
  (body_style 1)
  (exclude_from_sim no)
  (in_bom yes)
  (on_board yes)
  (in_pos_files yes)
  (dnp no)
  (property "Reference" "C25" (at 289.56 71.12 0) (show_name no) (do_not_autoplace no) (effects (font (size 1.27 1.27))))
  (property "Value" "75p" (at 289.56 86.36 0) (show_name no) (do_not_autoplace no) (effects (font (size 1.27 1.27))))
  (property "Footprint" "Quadcuber:C_0603_1608Metric" (at 289.56 78.74 0) (hide yes) (show_name no) (do_not_autoplace no) (effects (font (size 1.27 1.27))))
  (property "Datasheet" "" (at 289.56 78.74 0) (show_name no) (do_not_autoplace no) (effects (font (size 1.27 1.27))))
  (property "Description" "" (at 289.56 78.74 0) (show_name no) (do_not_autoplace no) (effects (font (size 1.27 1.27))))
  (property "MPN" "C0603C750J5GACTU" (at 289.56 78.74 0) (hide yes) (show_name no) (do_not_autoplace no) (effects (font (size 1.27 1.27))))
  (property "Manufacturer" "KEMET" (at 289.56 78.74 0) (hide yes) (show_name no) (do_not_autoplace no) (effects (font (size 1.27 1.27))))
  (pin "1")
  (pin "2"))
 (symbol
  (lib_id "Quadcuber:C23")
  (at 35.56 78.74 0)
  (unit 1)
  (body_style 1)
  (exclude_from_sim no)
  (in_bom yes)
  (on_board yes)
  (in_pos_files yes)
  (dnp no)
  (property "Reference" "C23" (at 35.56 71.12 0) (show_name no) (do_not_autoplace no) (effects (font (size 1.27 1.27))))
  (property "Value" "22u/25V" (at 35.56 86.36 0) (show_name no) (do_not_autoplace no) (effects (font (size 1.27 1.27))))
  (property "Footprint" "Quadcuber:C_1210_3225Metric" (at 35.56 78.74 0) (hide yes) (show_name no) (do_not_autoplace no) (effects (font (size 1.27 1.27))))
  (property "Datasheet" "" (at 35.56 78.74 0) (show_name no) (do_not_autoplace no) (effects (font (size 1.27 1.27))))
  (property "Description" "" (at 35.56 78.74 0) (show_name no) (do_not_autoplace no) (effects (font (size 1.27 1.27))))
  (property "MPN" "GRM32ER71E226KE15L" (at 35.56 78.74 0) (hide yes) (show_name no) (do_not_autoplace no) (effects (font (size 1.27 1.27))))
  (property "Manufacturer" "Murata" (at 35.56 78.74 0) (hide yes) (show_name no) (do_not_autoplace no) (effects (font (size 1.27 1.27))))
  (pin "1")
  (pin "2"))
 (symbol
  (lib_id "Quadcuber:C24")
  (at 99.06 78.74 0)
  (unit 1)
  (body_style 1)
  (exclude_from_sim no)
  (in_bom yes)
  (on_board yes)
  (in_pos_files yes)
  (dnp no)
  (property "Reference" "C24" (at 99.06 71.12 0) (show_name no) (do_not_autoplace no) (effects (font (size 1.27 1.27))))
  (property "Value" "22u/25V" (at 99.06 86.36 0) (show_name no) (do_not_autoplace no) (effects (font (size 1.27 1.27))))
  (property "Footprint" "Quadcuber:C_1210_3225Metric" (at 99.06 78.74 0) (hide yes) (show_name no) (do_not_autoplace no) (effects (font (size 1.27 1.27))))
  (property "Datasheet" "" (at 99.06 78.74 0) (show_name no) (do_not_autoplace no) (effects (font (size 1.27 1.27))))
  (property "Description" "" (at 99.06 78.74 0) (show_name no) (do_not_autoplace no) (effects (font (size 1.27 1.27))))
  (property "MPN" "GRM32ER71E226KE15L" (at 99.06 78.74 0) (hide yes) (show_name no) (do_not_autoplace no) (effects (font (size 1.27 1.27))))
  (property "Manufacturer" "Murata" (at 99.06 78.74 0) (hide yes) (show_name no) (do_not_autoplace no) (effects (font (size 1.27 1.27))))
  (pin "1")
  (pin "2"))
 (symbol
  (lib_id "Quadcuber:L1")
  (at 353.06 38.1 0)
  (unit 1)
  (body_style 1)
  (exclude_from_sim no)
  (in_bom yes)
  (on_board yes)
  (in_pos_files yes)
  (dnp no)
  (property "Reference" "L1" (at 353.06 30.48 0) (show_name no) (do_not_autoplace no) (effects (font (size 1.27 1.27))))
  (property "Value" "10uH 9A Isat16A" (at 353.06 45.72 0) (show_name no) (do_not_autoplace no) (effects (font (size 1.27 1.27))))
  (property "Footprint" "Quadcuber:L_Bourns_SRP1245A" (at 353.06 38.1 0) (hide yes) (show_name no) (do_not_autoplace no) (effects (font (size 1.27 1.27))))
  (property "Datasheet" "" (at 353.06 38.1 0) (show_name no) (do_not_autoplace no) (effects (font (size 1.27 1.27))))
  (property "Description" "" (at 353.06 38.1 0) (show_name no) (do_not_autoplace no) (effects (font (size 1.27 1.27))))
  (property "MPN" "SRP1245A-100M" (at 353.06 38.1 0) (hide yes) (show_name no) (do_not_autoplace no) (effects (font (size 1.27 1.27))))
  (property "Manufacturer" "Bourns" (at 353.06 38.1 0) (hide yes) (show_name no) (do_not_autoplace no) (effects (font (size 1.27 1.27))))
  (pin "1")
  (pin "2"))
 (symbol
  (lib_id "Quadcuber:C21")
  (at 162.56 38.1 0)
  (unit 1)
  (body_style 1)
  (exclude_from_sim no)
  (in_bom yes)
  (on_board yes)
  (in_pos_files yes)
  (dnp no)
  (property "Reference" "C21" (at 162.56 30.48 0) (show_name no) (do_not_autoplace no) (effects (font (size 1.27 1.27))))
  (property "Value" "100n" (at 162.56 45.72 0) (show_name no) (do_not_autoplace no) (effects (font (size 1.27 1.27))))
  (property "Footprint" "Quadcuber:C_0805_2012Metric" (at 162.56 38.1 0) (hide yes) (show_name no) (do_not_autoplace no) (effects (font (size 1.27 1.27))))
  (property "Datasheet" "" (at 162.56 38.1 0) (show_name no) (do_not_autoplace no) (effects (font (size 1.27 1.27))))
  (property "Description" "" (at 162.56 38.1 0) (show_name no) (do_not_autoplace no) (effects (font (size 1.27 1.27))))
  (property "MPN" "GRM21BR71H104KA01L" (at 162.56 38.1 0) (hide yes) (show_name no) (do_not_autoplace no) (effects (font (size 1.27 1.27))))
  (property "Manufacturer" "Murata" (at 162.56 38.1 0) (hide yes) (show_name no) (do_not_autoplace no) (effects (font (size 1.27 1.27))))
  (pin "1")
  (pin "2"))
 (symbol
  (lib_id "Quadcuber:R23")
  (at 353.06 78.74 0)
  (unit 1)
  (body_style 1)
  (exclude_from_sim no)
  (in_bom yes)
  (on_board yes)
  (in_pos_files yes)
  (dnp no)
  (property "Reference" "R23" (at 353.06 71.12 0) (show_name no) (do_not_autoplace no) (effects (font (size 1.27 1.27))))
  (property "Value" "511k" (at 353.06 86.36 0) (show_name no) (do_not_autoplace no) (effects (font (size 1.27 1.27))))
  (property "Footprint" "Quadcuber:R_0603_1608Metric" (at 353.06 78.74 0) (hide yes) (show_name no) (do_not_autoplace no) (effects (font (size 1.27 1.27))))
  (property "Datasheet" "" (at 353.06 78.74 0) (show_name no) (do_not_autoplace no) (effects (font (size 1.27 1.27))))
  (property "Description" "" (at 353.06 78.74 0) (show_name no) (do_not_autoplace no) (effects (font (size 1.27 1.27))))
  (property "MPN" "RC0603FR-07511KL" (at 353.06 78.74 0) (hide yes) (show_name no) (do_not_autoplace no) (effects (font (size 1.27 1.27))))
  (property "Manufacturer" "Yageo" (at 353.06 78.74 0) (hide yes) (show_name no) (do_not_autoplace no) (effects (font (size 1.27 1.27))))
  (pin "1")
  (pin "2"))
 (symbol
  (lib_id "Quadcuber:R21")
  (at 162.56 78.74 0)
  (unit 1)
  (body_style 1)
  (exclude_from_sim no)
  (in_bom yes)
  (on_board yes)
  (in_pos_files yes)
  (dnp no)
  (property "Reference" "R21" (at 162.56 71.12 0) (show_name no) (do_not_autoplace no) (effects (font (size 1.27 1.27))))
  (property "Value" "100k" (at 162.56 86.36 0) (show_name no) (do_not_autoplace no) (effects (font (size 1.27 1.27))))
  (property "Footprint" "Quadcuber:R_0603_1608Metric" (at 162.56 78.74 0) (hide yes) (show_name no) (do_not_autoplace no) (effects (font (size 1.27 1.27))))
  (property "Datasheet" "" (at 162.56 78.74 0) (show_name no) (do_not_autoplace no) (effects (font (size 1.27 1.27))))
  (property "Description" "" (at 162.56 78.74 0) (show_name no) (do_not_autoplace no) (effects (font (size 1.27 1.27))))
  (property "MPN" "RT0603BRD07100KL" (at 162.56 78.74 0) (hide yes) (show_name no) (do_not_autoplace no) (effects (font (size 1.27 1.27))))
  (property "Manufacturer" "Yageo" (at 162.56 78.74 0) (hide yes) (show_name no) (do_not_autoplace no) (effects (font (size 1.27 1.27))))
  (pin "1")
  (pin "2"))

 (symbol
  (lib_id "Quadcuber:C26")
  (at 99.06 119.38 0)
  (unit 1)
  (body_style 1)
  (exclude_from_sim no)
  (in_bom yes)
  (on_board yes)
  (in_pos_files yes)
  (dnp yes)
  (property "Reference" "C26" (at 99.06 111.76 0) (show_name no) (do_not_autoplace no) (effects (font (size 1.27 1.27))))
  (property "Value" "470u/10V" (at 99.06 127 0) (show_name no) (do_not_autoplace no) (effects (font (size 1.27 1.27))))
  (property "Footprint" "Quadcuber:CP_Radial_D8.0mm_P3.50mm" (at 99.06 119.38 0) (hide yes) (show_name no) (do_not_autoplace no) (effects (font (size 1.27 1.27))))
  (property "Datasheet" "" (at 99.06 119.38 0) (show_name no) (do_not_autoplace no) (effects (font (size 1.27 1.27))))
  (property "Description" "" (at 99.06 119.38 0) (show_name no) (do_not_autoplace no) (effects (font (size 1.27 1.27))))
  (property "MPN" "EEU-FR1A471" (at 99.06 119.38 0) (hide yes) (show_name no) (do_not_autoplace no) (effects (font (size 1.27 1.27))))
  (property "Manufacturer" "Panasonic" (at 99.06 119.38 0) (hide yes) (show_name no) (do_not_autoplace no) (effects (font (size 1.27 1.27))))
  (pin "1")
  (pin "2"))
 (symbol
  (lib_id "Quadcuber:R22")
  (at 226.06 78.74 0)
  (unit 1)
  (body_style 1)
  (exclude_from_sim no)
  (in_bom yes)
  (on_board yes)
  (in_pos_files yes)
  (dnp no)
  (property "Reference" "R22" (at 226.06 71.12 0) (show_name no) (do_not_autoplace no) (effects (font (size 1.27 1.27))))
  (property "Value" "13.3k" (at 226.06 86.36 0) (show_name no) (do_not_autoplace no) (effects (font (size 1.27 1.27))))
  (property "Footprint" "Quadcuber:R_0603_1608Metric" (at 226.06 78.74 0) (hide yes) (show_name no) (do_not_autoplace no) (effects (font (size 1.27 1.27))))
  (property "Datasheet" "" (at 226.06 78.74 0) (show_name no) (do_not_autoplace no) (effects (font (size 1.27 1.27))))
  (property "Description" "" (at 226.06 78.74 0) (show_name no) (do_not_autoplace no) (effects (font (size 1.27 1.27))))
  (property "MPN" "RT0603BRD0713K3L" (at 226.06 78.74 0) (hide yes) (show_name no) (do_not_autoplace no) (effects (font (size 1.27 1.27))))
  (property "Manufacturer" "Yageo" (at 226.06 78.74 0) (hide yes) (show_name no) (do_not_autoplace no) (effects (font (size 1.27 1.27))))
  (pin "1")
  (pin "2"))
 (symbol
  (lib_id "Quadcuber:C22")
  (at 289.56 38.1 0)
  (unit 1)
  (body_style 1)
  (exclude_from_sim no)
  (in_bom yes)
  (on_board yes)
  (in_pos_files yes)
  (dnp no)
  (property "Reference" "C22" (at 289.56 30.48 0) (show_name no) (do_not_autoplace no) (effects (font (size 1.27 1.27))))
  (property "Value" "100n" (at 289.56 45.72 0) (show_name no) (do_not_autoplace no) (effects (font (size 1.27 1.27))))
  (property "Footprint" "Quadcuber:C_0805_2012Metric" (at 289.56 38.1 0) (hide yes) (show_name no) (do_not_autoplace no) (effects (font (size 1.27 1.27))))
  (property "Datasheet" "" (at 289.56 38.1 0) (show_name no) (do_not_autoplace no) (effects (font (size 1.27 1.27))))
  (property "Description" "" (at 289.56 38.1 0) (show_name no) (do_not_autoplace no) (effects (font (size 1.27 1.27))))
  (property "MPN" "GRM21BR71H104KA01L" (at 289.56 38.1 0) (hide yes) (show_name no) (do_not_autoplace no) (effects (font (size 1.27 1.27))))
  (property "Manufacturer" "Murata" (at 289.56 38.1 0) (hide yes) (show_name no) (do_not_autoplace no) (effects (font (size 1.27 1.27))))
  (pin "1")
  (pin "2"))
 (symbol
  (lib_id "Quadcuber:U2")
  (at 35.56 38.1 0)
  (unit 1)
  (body_style 1)
  (exclude_from_sim no)
  (in_bom yes)
  (on_board yes)
  (in_pos_files yes)
  (dnp no)
  (property "Reference" "U2" (at 35.56 29.21 0) (show_name no) (do_not_autoplace no) (effects (font (size 1.27 1.27))))
  (property "Value" "TPS54302DDCR" (at 35.56 46.99 0) (show_name no) (do_not_autoplace no) (effects (font (size 1.27 1.27))))
  (property "Footprint" "Quadcuber:SOT-23-6" (at 35.56 38.1 0) (hide yes) (show_name no) (do_not_autoplace no) (effects (font (size 1.27 1.27))))
  (property "Datasheet" "" (at 35.56 38.1 0) (show_name no) (do_not_autoplace no) (effects (font (size 1.27 1.27))))
  (property "Description" "" (at 35.56 38.1 0) (show_name no) (do_not_autoplace no) (effects (font (size 1.27 1.27))))
  (property "MPN" "TPS54302DDCR" (at 35.56 38.1 0) (hide yes) (show_name no) (do_not_autoplace no) (effects (font (size 1.27 1.27))))
  (property "Manufacturer" "Texas Instruments" (at 35.56 38.1 0) (hide yes) (show_name no) (do_not_autoplace no) (effects (font (size 1.27 1.27))))
  (pin "1")
  (pin "2")
  (pin "3")
  (pin "4")
  (pin "5")
  (pin "6"))
 (symbol
  (lib_id "Quadcuber:R24")
  (at 35.56 119.38 0)
  (unit 1)
  (body_style 1)
  (exclude_from_sim no)
  (in_bom yes)
  (on_board yes)
  (in_pos_files yes)
  (dnp no)
  (property "Reference" "R24" (at 35.56 111.76 0) (show_name no) (do_not_autoplace no) (effects (font (size 1.27 1.27))))
  (property "Value" "105k" (at 35.56 127 0) (show_name no) (do_not_autoplace no) (effects (font (size 1.27 1.27))))
  (property "Footprint" "Quadcuber:R_0603_1608Metric" (at 35.56 119.38 0) (hide yes) (show_name no) (do_not_autoplace no) (effects (font (size 1.27 1.27))))
  (property "Datasheet" "" (at 35.56 119.38 0) (show_name no) (do_not_autoplace no) (effects (font (size 1.27 1.27))))
  (property "Description" "" (at 35.56 119.38 0) (show_name no) (do_not_autoplace no) (effects (font (size 1.27 1.27))))
  (property "MPN" "RC0603FR-07105KL" (at 35.56 119.38 0) (hide yes) (show_name no) (do_not_autoplace no) (effects (font (size 1.27 1.27))))
  (property "Manufacturer" "Yageo" (at 35.56 119.38 0) (hide yes) (show_name no) (do_not_autoplace no) (effects (font (size 1.27 1.27))))
  (pin "1")
  (pin "2")))
